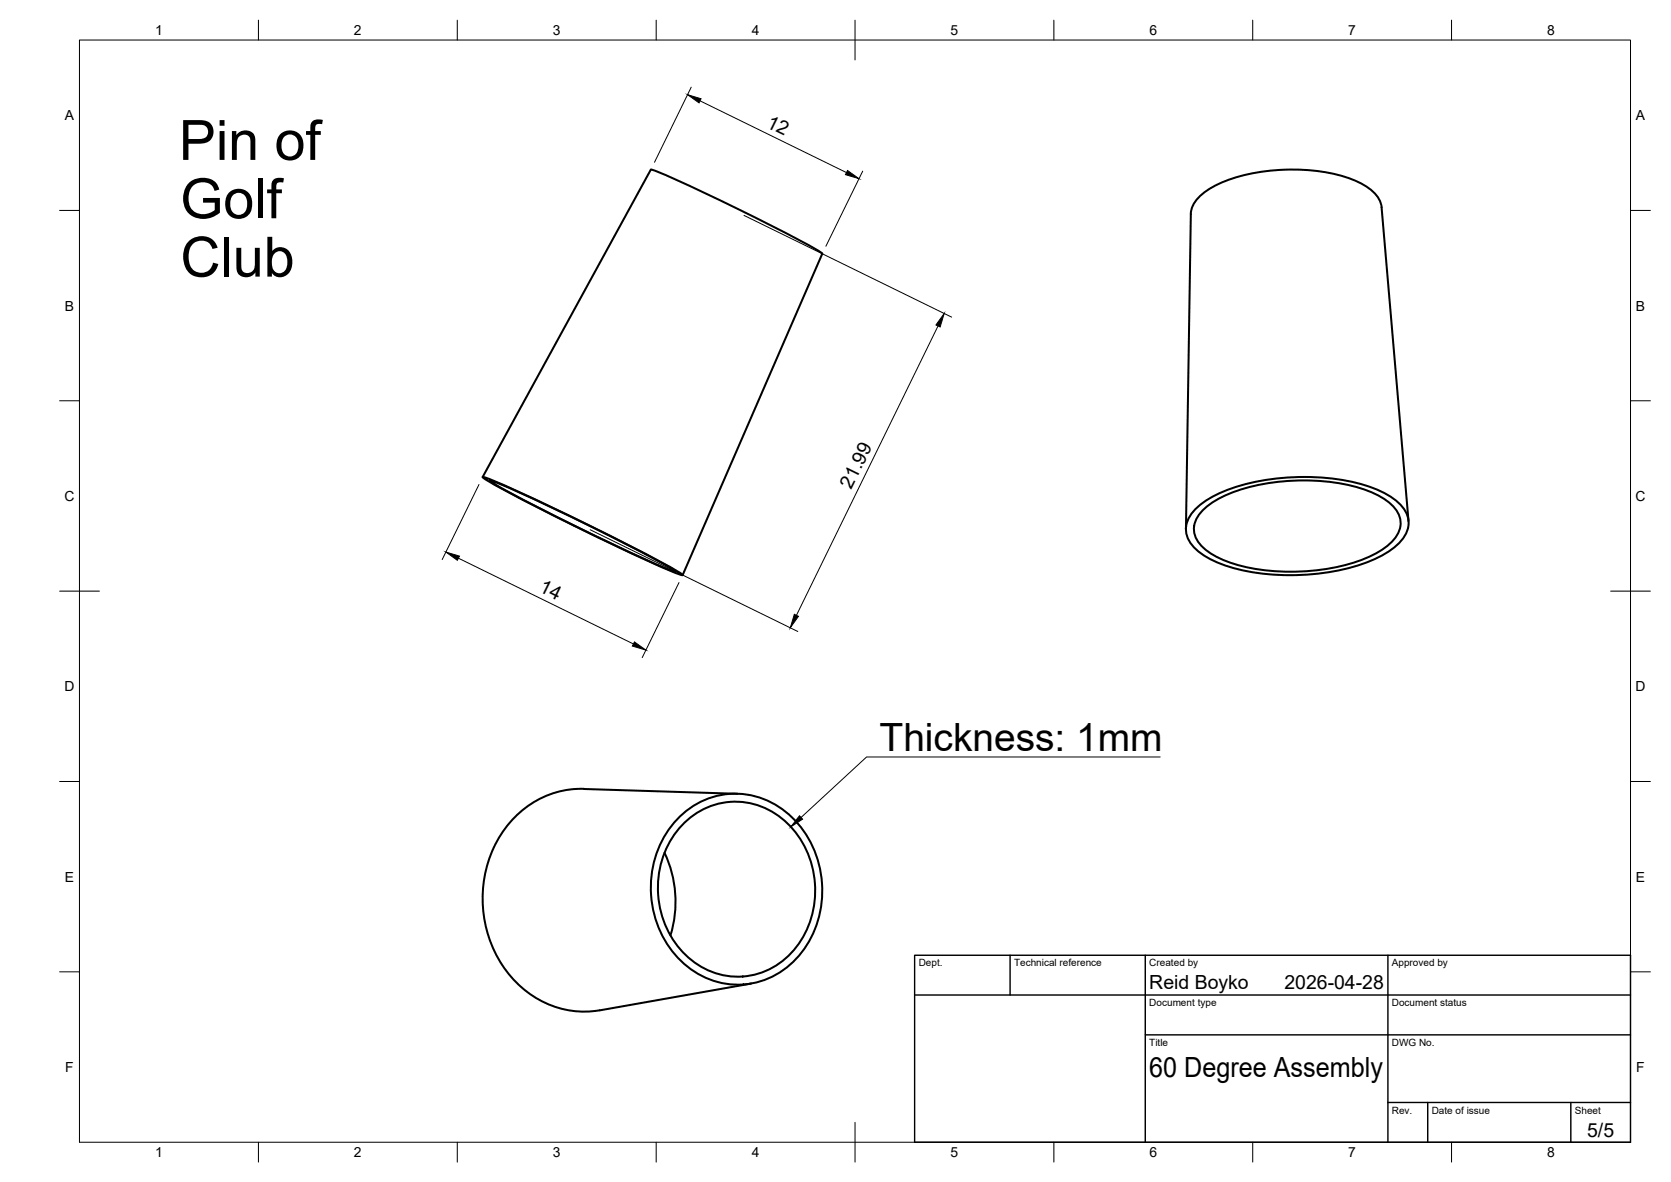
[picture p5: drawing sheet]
<svg xmlns="http://www.w3.org/2000/svg" width="420mm" height="297mm" viewBox="0 0 420 297" stroke-linecap="round" stroke-linejoin="round" font-family="sans-serif">
<!-- layer: Visible -->
<path d="M347.4 52.1l6.8 78.8M347.4 52.1a7.5 7.5 0 0 0-4-5.3 36 36 0 0 0-18.1-4.2 42.7 42.7 0 0 0-21 4.8 8.7 8.7 0 0 0-4.9 6.4l-1.2 79.1M121.3 119.9l42.4-77.3a113.6 113.6 0 0 1 15 6.6 350.2 350.2 0 0 1 28 14.4v.1l-35.1 80.8M121.4 119.9a23.7 23.7 0 0 1 6.4 2.5 597.4 597.4 0 0 1 43.2 21.6l.6 .5a23.7 23.7 0 0 1-6.4-2.5 597.4 597.4 0 0 1-43.2-21.6zM123.2 120.8a50.4 50.4 0 0 1 9.9 4.1 471.1 471.1 0 0 1 36.6 18.5l.2 .2a50.4 50.4 0 0 1-10-4.1 471.1 471.1 0 0 1-36.6-18.5zM300.4 128.1a27.7 27.7 0 0 1 13.9-6.7 57 57 0 0 1 31.3 1.4 14.9 14.9 0 0 1 8 6.1 6.3 6.3 0 0 1-1.6 7.4 27.7 27.7 0 0 1-13.9 6.7 57 57 0 0 1-31.3-1.4 14.9 14.9 0 0 1-8-6.1 6.3 6.3 0 0 1 1.6-7.4zM302.5 128.2a26.3 26.3 0 0 1 12-5.9 52.9 52.9 0 0 1 29.7 1.1 13.9 13.9 0 0 1 7.4 5.8 5.9 5.9 0 0 1-1.7 7 26.3 26.3 0 0 1-12.1 5.9 52.9 52.9 0 0 1-29.6-1.1 13.9 13.9 0 0 1-7.5-5.7 5.9 5.9 0 0 1 1.8-7.1zM185.5 199.5l-38.7-1.3a24.6 24.6 0 0 0-23.4 16.5 30.1 30.1 0 0 0 10.1 35.3 23.3 23.3 0 0 0 17.3 3.9l38.1-6.7M167.1 214.3a28.7 28.7 0 0 1 1.5 20.8M170.6 205.5a20.1 20.1 0 0 1 30.5 2 25.8 25.8 0 0 1-2.6 35.1 20.1 20.1 0 0 1-29.2-3.2 25.9 25.9 0 0 1 1.3-33.9zM171.8 207a18.4 18.4 0 0 1 27.9 1.8 23.6 23.6 0 0 1-2.3 32.2 18.4 18.4 0 0 1-26.8-2.9 23.7 23.7 0 0 1 1.2-31.1z" fill="none" stroke="#000" stroke-width=".51"/>
<!-- layer: BORDER -->
<g fill="none" stroke="#000" stroke-width=".25">
<path d="M20 10.1h390v276.9h-390zM65 5.1v5M115 5.1v5M165 5.1v5M215 5.1v10M265 5.1v5M315 5.1v5M365 5.1v5M15 52.9h5M410 52.9h5M15 100.7h5M410 100.7h5"/>
<path d="M15 148.6h10M405 148.6h10M15 196.4h5M410 196.4h5M15 244.2h5M410 244.2h5M65 287v5M115 287v5M165 287v5M215 282.1v9.9M265 287v5M315 287v5"/>
<path d="M365 287v5"/>
</g>
<!-- layer: TITLEBLOCK -->
<path d="M230 240.1h180v46.9h-180zM230 250h180M254 240.1v9.9M288 240.1v46.9M349 240.1v46.9M288 260.1h122M349 277.1h61M359 277.1v9.9M395 277.1v9.9" fill="none" stroke="#000" stroke-width=".36"/>
<!-- layer: FD_Dimensions -->
<path d="M173.8 21.9l-9.2 18.9M176 25.3l36.9 18.1M187.1 54.1l52.2 25.6M216.9 43l-9.2 18.9M235.9 81.9l-35.6 72.7M120.4 121.8l-9.2 18.8M148.4 133.1l52.2 25.6M115.3 140.3l44 21.5M170.7 146.4l-9.2 18.9" fill="none" stroke="#000" stroke-width=".25"/>
<path d="M172.9 23.8l3.4 1-.5 1.1zM213.1 42.8l2.9 2.1-3.4-1zM237.4 78.8l-1 3.4-1.1-.5zM112.1 138.7l3.4 1-.5 1.1zM199.7 154.4l1.1 .5-2.1 2.9zM159.5 161.3l2.9 2.1-3.4-1z" fill="#000" stroke="#000" stroke-width=".25"/>
<!-- layer: Leaders -->
<path d="M201 205l.8 .9-3 1.9z" fill="#000" stroke="#000" stroke-width=".25"/>
<path d="M291.7 190.2h-73.8l-16.5 15.2" fill="none" stroke="#000" stroke-width=".25"/>
<g font-size="14">
<text x="45" y="40.2">Pin of</text>
<text x="45.3" y="54.8">Golf</text>
<text x="45.4" y="69.5">Club</text>
</g>
<text font-size="9.8" x="221.2" y="188.8">Thickness: 1mm</text>
<text font-size="7" x="289" y="270.6">60 Degree Assembly</text>
<g font-size="4.9">
<text x="192.5" y="31.8" transform="rotate(26 192.5 31.8)">12</text>
<text x="214.1" y="123.1" transform="rotate(-64 214.1 123.1)">21.99</text>
<text x="135.3" y="148.5" transform="rotate(26 135.3 148.5)">14</text>
<text x="289" y="248.5">Reid Boyko</text>
<text x="323" y="248.5">2026-04-28</text>
<text x="399.1" y="285.7">5/5</text>
</g>
<g font-size="3.5">
<text x="39" y="8.8">1</text>
<text x="89" y="8.8">2</text>
<text x="139" y="8.8">3</text>
<text x="189" y="8.8">4</text>
<text x="239" y="8.8">5</text>
<text x="289" y="8.8">6</text>
<text x="339" y="8.8">7</text>
<text x="389" y="8.8">8</text>
<text x="16.3" y="30.2">A</text>
<text x="411.3" y="30.2">A</text>
<text x="16.3" y="78">B</text>
<text x="411.3" y="78">B</text>
<text x="16.2" y="125.9">C</text>
<text x="411.2" y="125.9">C</text>
<text x="16.2" y="173.7">D</text>
<text x="411.2" y="173.7">D</text>
<text x="16.3" y="221.6">E</text>
<text x="411.3" y="221.6">E</text>
<text x="16.4" y="269.4">F</text>
<text x="411.4" y="269.4">F</text>
<text x="39" y="290.8">1</text>
<text x="89" y="290.8">2</text>
<text x="139" y="290.8">3</text>
<text x="189" y="290.8">4</text>
<text x="239" y="290.8">5</text>
<text x="289" y="290.8">6</text>
<text x="339" y="290.8">7</text>
<text x="389" y="290.8">8</text>
</g>
<g font-size="2.5">
<text x="231" y="242.9">Dept.</text>
<text x="255" y="242.9">Technical reference</text>
<text x="289" y="242.9">Created by</text>
<text x="350" y="242.9">Approved by</text>
<text x="289" y="252.8">Document type</text>
<text x="350" y="252.8">Document status</text>
<text x="289" y="262.9">Title</text>
<text x="350" y="262.9">DWG No.</text>
<text x="350" y="279.9">Rev.</text>
<text x="360" y="279.9">Date of issue</text>
<text x="396" y="279.9">Sheet</text>
</g>
</svg>
